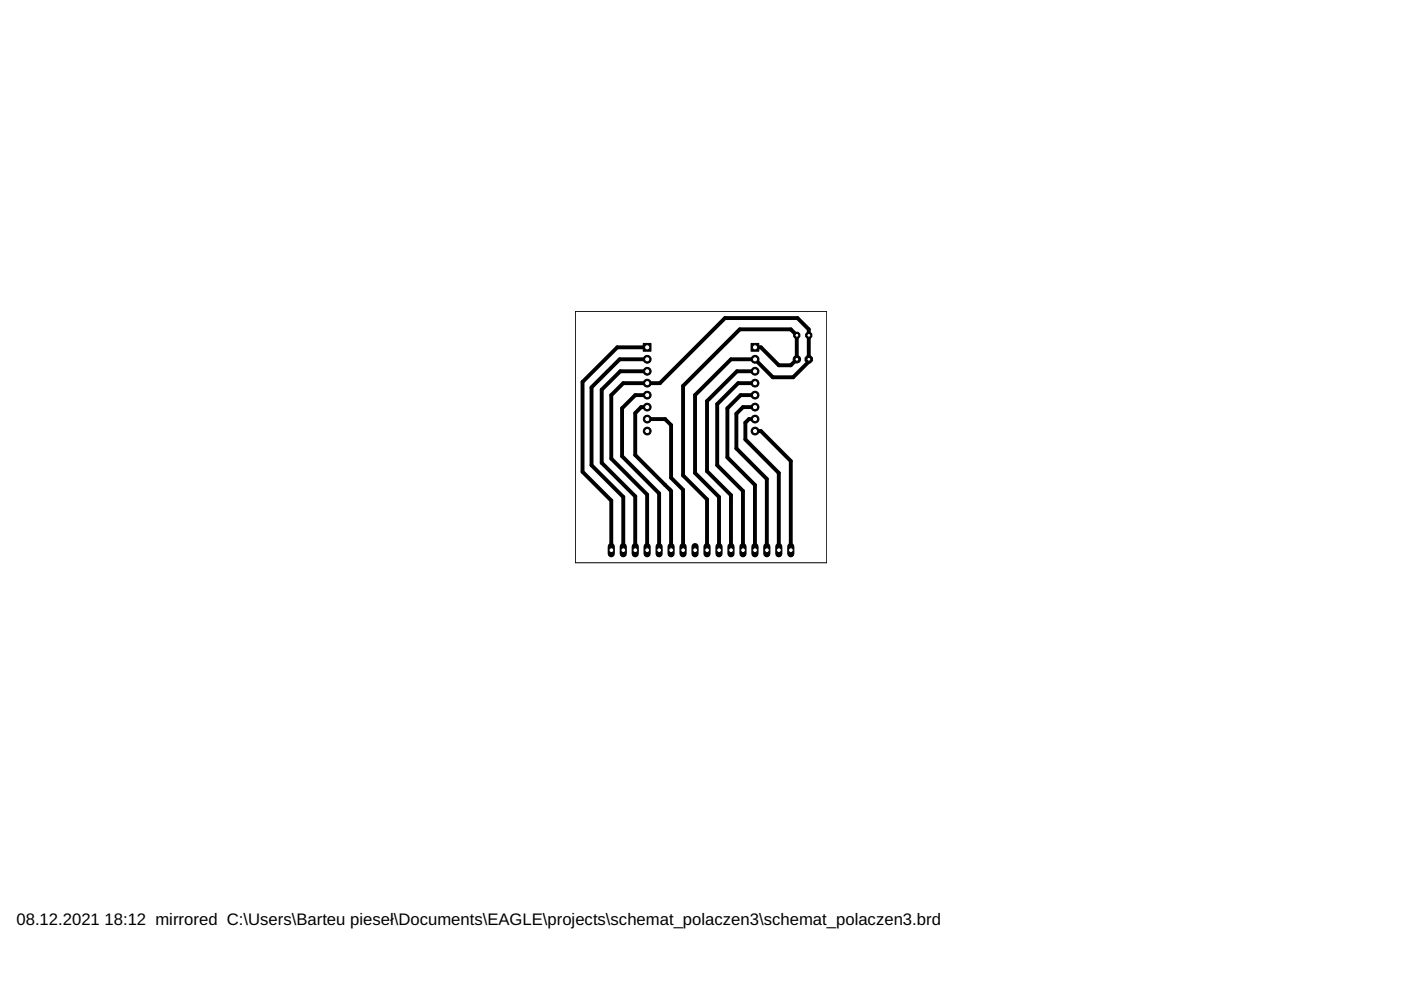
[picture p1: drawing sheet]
<svg xmlns="http://www.w3.org/2000/svg" width="297mm" height="210mm" viewBox="0 0 297 210" stroke-linecap="round" stroke-linejoin="round" font-family="sans-serif">
<g fill="none" stroke="#000" stroke-width=".83">
<path d="M137.2 73.6h-6.3l-7.4 7.4v19l6.1 6.1v10.5M137.2 78.7h-5.7l-3.9 3.9v15.5l7.1 7.1v11.4M137.2 76.2h-5.8l-6 5.9v16.5l6.7 6.8v11.2M160.1 73.6h1.2l3.8 3.8h2.6l1.2-1.2v-5.1l-1.2-1.3h-10.9l-12 12v19l5.1 5.1v10.7M160.1 78.7h-3.8l-6.4 6.3v14.9l5.1 5.1v11.6M137.2 88.9h3.8l1.3 1.2v11.2l2.5 2.5v12.8M137.2 83.8h-2.5l-2.8 2.8v10.1l7.8 7.9v12M137.2 86.3h-1.3l-1.2 1.3v8.9l7.6 7.6v12.5M160.1 81.2h-3.6l-4.4 4.5v12.9l5.4 5.5v12.5M160.1 83.8h-3.1l-2.8 2.8v10.4l5.9 5.8v13.8M160.1 86.3h-2.6l-1.4 1.4v7.4l6.5 6.5v15M160.1 88.9h-1.3l-.8 .7v3.6l7.1 7.1v16.3"/>
<path d="M160.1 91.4h1.2l6.4 6.3v18.9M137.2 116.6v-11.7l-7.6-7.7v-13.4l2.5-2.6h7.8l13.8-13.8h15.4l2.4 2.4v6.9l-3.3 3.3h-4.3l-3.8-3.8h-5.1l-7.6 7.6v16.5l5 5.1v11.2"/>
</g>
<circle cx="160.1" cy="91.4" r=".83" fill="#000" stroke="#000" stroke-width=".21"/>
<circle cx="160.1" cy="91.4" r=".55" fill="#fff" stroke="#000" stroke-width=".21"/>
<circle cx="160.1" cy="88.9" r=".83" fill="#000" stroke="#000" stroke-width=".21"/>
<circle cx="160.1" cy="88.9" r=".55" fill="#fff" stroke="#000" stroke-width=".21"/>
<circle cx="160.1" cy="86.3" r=".83" fill="#000" stroke="#000" stroke-width=".21"/>
<circle cx="160.1" cy="86.3" r=".55" fill="#fff" stroke="#000" stroke-width=".21"/>
<circle cx="160.1" cy="83.8" r=".83" fill="#000" stroke="#000" stroke-width=".21"/>
<circle cx="160.1" cy="83.8" r=".55" fill="#fff" stroke="#000" stroke-width=".21"/>
<circle cx="160.1" cy="81.2" r=".83" fill="#000" stroke="#000" stroke-width=".21"/>
<circle cx="160.1" cy="81.2" r=".55" fill="#fff" stroke="#000" stroke-width=".21"/>
<circle cx="160.1" cy="78.7" r=".83" fill="#000" stroke="#000" stroke-width=".21"/>
<circle cx="160.1" cy="78.7" r=".55" fill="#fff" stroke="#000" stroke-width=".21"/>
<circle cx="160.1" cy="76.2" r=".83" fill="#000" stroke="#000" stroke-width=".21"/>
<circle cx="160.1" cy="76.2" r=".55" fill="#fff" stroke="#000" stroke-width=".21"/>
<path d="M159.2 72.8h1.7v1.7h-1.7z" fill="#000" stroke="#000" stroke-width=".21"/>
<circle cx="160.1" cy="73.6" r=".55" fill="#fff" stroke="#000" stroke-width=".21"/>
<path d="M136.4 72.8h1.6v1.7h-1.6z" fill="#000" stroke="#000" stroke-width=".21"/>
<circle cx="137.2" cy="73.6" r=".55" fill="#fff" stroke="#000" stroke-width=".21"/>
<circle cx="137.2" cy="76.2" r=".83" fill="#000" stroke="#000" stroke-width=".21"/>
<circle cx="137.2" cy="76.2" r=".55" fill="#fff" stroke="#000" stroke-width=".21"/>
<circle cx="137.2" cy="78.7" r=".83" fill="#000" stroke="#000" stroke-width=".21"/>
<circle cx="137.2" cy="78.7" r=".55" fill="#fff" stroke="#000" stroke-width=".21"/>
<circle cx="137.2" cy="81.2" r=".83" fill="#000" stroke="#000" stroke-width=".21"/>
<circle cx="137.2" cy="81.2" r=".55" fill="#fff" stroke="#000" stroke-width=".21"/>
<circle cx="137.2" cy="83.8" r=".83" fill="#000" stroke="#000" stroke-width=".21"/>
<circle cx="137.2" cy="83.8" r=".55" fill="#fff" stroke="#000" stroke-width=".21"/>
<circle cx="137.2" cy="86.3" r=".83" fill="#000" stroke="#000" stroke-width=".21"/>
<circle cx="137.2" cy="86.3" r=".55" fill="#fff" stroke="#000" stroke-width=".21"/>
<circle cx="137.2" cy="88.9" r=".83" fill="#000" stroke="#000" stroke-width=".21"/>
<circle cx="137.2" cy="88.9" r=".55" fill="#fff" stroke="#000" stroke-width=".21"/>
<circle cx="137.2" cy="91.4" r=".83" fill="#000" stroke="#000" stroke-width=".21"/>
<circle cx="137.2" cy="91.4" r=".55" fill="#fff" stroke="#000" stroke-width=".21"/>
<circle cx="168.9" cy="71.1" r=".71" fill="#000" stroke="#000" stroke-width=".21"/>
<circle cx="169" cy="71.1" r=".4" fill="#fff" stroke="#000" stroke-width=".21"/>
<circle cx="171.5" cy="71.1" r=".71" fill="#000" stroke="#000" stroke-width=".21"/>
<circle cx="171.5" cy="71.1" r=".4" fill="#fff" stroke="#000" stroke-width=".21"/>
<circle cx="171.5" cy="76.2" r=".85" fill="#000" stroke="#000" stroke-width=".21"/>
<circle cx="171.5" cy="76.2" r=".4" fill="#fff" stroke="#000" stroke-width=".21"/>
<circle cx="169" cy="76.2" r=".78" fill="#000" stroke="#000" stroke-width=".21"/>
<circle cx="169" cy="76.2" r=".4" fill="#fff" stroke="#000" stroke-width=".21"/>
<path d="M129.6 115.9v1.5" fill="none" stroke="#000" stroke-width="1.5"/>
<circle cx="129.6" cy="116.6" r=".51" fill="#fff" stroke="#000" stroke-width=".21"/>
<path d="M132.1 115.9v1.5" fill="none" stroke="#000" stroke-width="1.5"/>
<circle cx="132.2" cy="116.6" r=".51" fill="#fff" stroke="#000" stroke-width=".21"/>
<path d="M134.7 115.9v1.5" fill="none" stroke="#000" stroke-width="1.5"/>
<circle cx="134.7" cy="116.6" r=".51" fill="#fff" stroke="#000" stroke-width=".21"/>
<path d="M137.2 115.9v1.5" fill="none" stroke="#000" stroke-width="1.5"/>
<circle cx="137.2" cy="116.6" r=".51" fill="#fff" stroke="#000" stroke-width=".21"/>
<path d="M139.7 115.9v1.5" fill="none" stroke="#000" stroke-width="1.5"/>
<circle cx="139.8" cy="116.6" r=".51" fill="#fff" stroke="#000" stroke-width=".21"/>
<path d="M142.3 115.9v1.5" fill="none" stroke="#000" stroke-width="1.5"/>
<circle cx="142.3" cy="116.6" r=".51" fill="#fff" stroke="#000" stroke-width=".21"/>
<path d="M144.8 115.9v1.5" fill="none" stroke="#000" stroke-width="1.5"/>
<circle cx="144.8" cy="116.6" r=".51" fill="#fff" stroke="#000" stroke-width=".21"/>
<path d="M147.4 115.9v1.5" fill="none" stroke="#000" stroke-width="1.5"/>
<circle cx="147.4" cy="116.6" r=".51" fill="#fff" stroke="#000" stroke-width=".21"/>
<path d="M149.9 115.9v1.5" fill="none" stroke="#000" stroke-width="1.5"/>
<circle cx="149.9" cy="116.6" r=".51" fill="#fff" stroke="#000" stroke-width=".21"/>
<path d="M152.4 115.9v1.5" fill="none" stroke="#000" stroke-width="1.5"/>
<circle cx="152.5" cy="116.6" r=".51" fill="#fff" stroke="#000" stroke-width=".21"/>
<path d="M155 115.9v1.5" fill="none" stroke="#000" stroke-width="1.5"/>
<circle cx="155" cy="116.6" r=".51" fill="#fff" stroke="#000" stroke-width=".21"/>
<path d="M157.5 115.9v1.5" fill="none" stroke="#000" stroke-width="1.5"/>
<circle cx="157.5" cy="116.6" r=".51" fill="#fff" stroke="#000" stroke-width=".21"/>
<path d="M160.1 115.9v1.5" fill="none" stroke="#000" stroke-width="1.5"/>
<circle cx="160.1" cy="116.6" r=".51" fill="#fff" stroke="#000" stroke-width=".21"/>
<path d="M162.6 115.9v1.5" fill="none" stroke="#000" stroke-width="1.5"/>
<circle cx="162.6" cy="116.6" r=".51" fill="#fff" stroke="#000" stroke-width=".21"/>
<path d="M165.1 115.9v1.5" fill="none" stroke="#000" stroke-width="1.5"/>
<circle cx="165.1" cy="116.6" r=".51" fill="#fff" stroke="#000" stroke-width=".21"/>
<path d="M167.7 115.9v1.5" fill="none" stroke="#000" stroke-width="1.5"/>
<circle cx="167.7" cy="116.6" r=".51" fill="#fff" stroke="#000" stroke-width=".21"/>
<path d="M122 66h53.3v53.3h-53.3z" fill="none" stroke="#000" stroke-width=".21"/>
<g font-size="3.5">
<text x="3.5" y="196.2">08.12.2021</text>
<text x="22.2" y="196.2">18:12 mirrored C:\Users\Barteu pieseł\Documents\EAGLE\projects\schemat_polaczen3\schemat_polaczen3.brd</text>
</g>
</svg>
